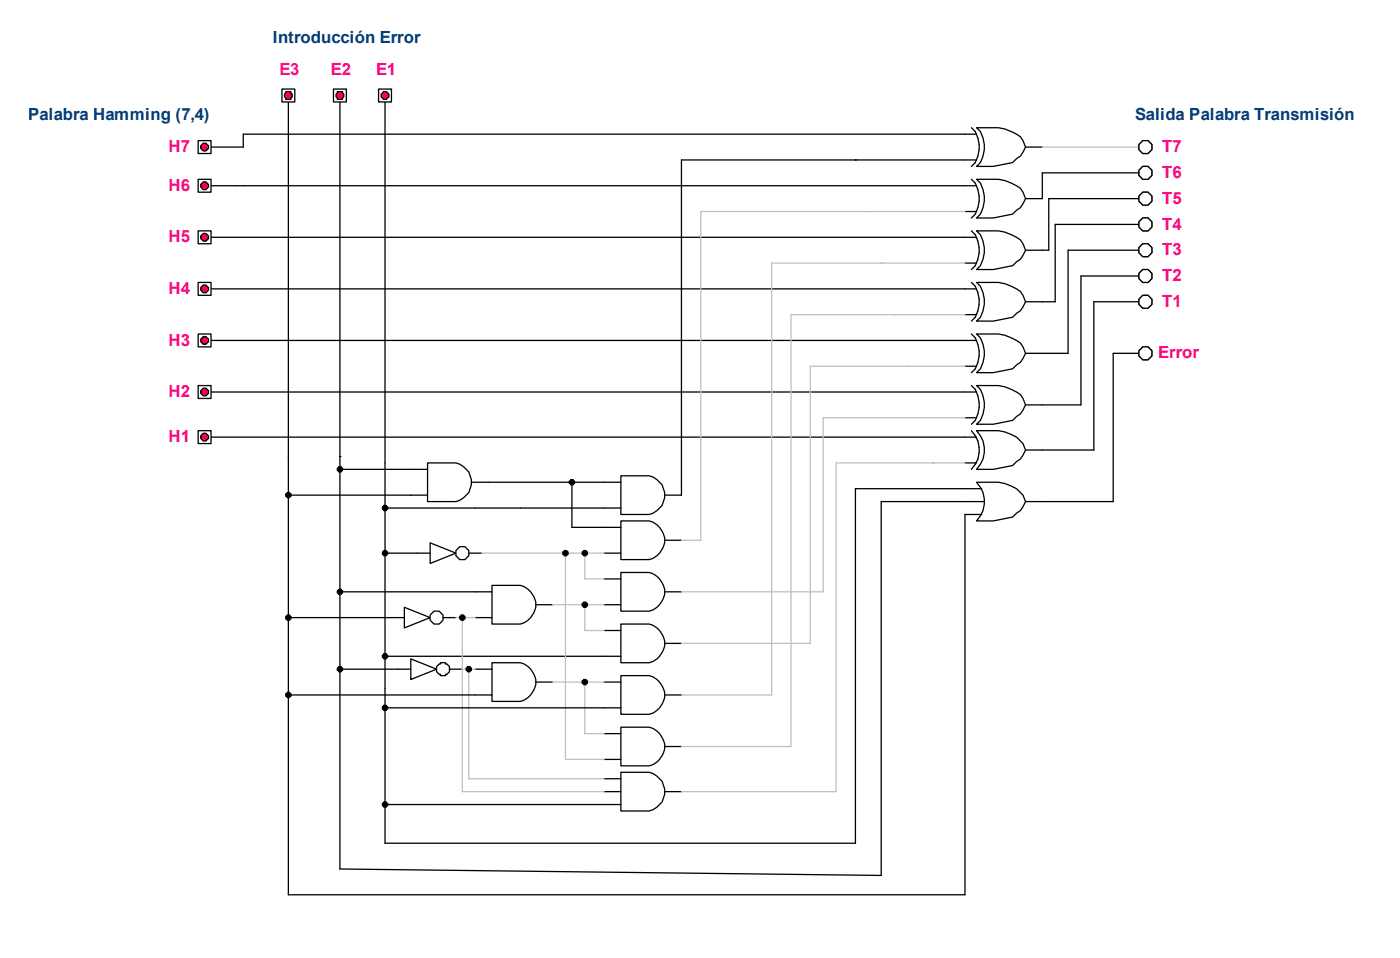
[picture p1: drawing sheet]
<svg xmlns="http://www.w3.org/2000/svg" width="92mm" height="63mm" viewBox="0 0 92 63" stroke-linecap="round" stroke-linejoin="round" font-family="sans-serif">
<path d="M64.2 8.4a4 4 0 0 1 2.6 .4l.2 .2 .4 .7-.4 .6-.5 .4-1.2 .2h-1.1a1.82 1.82 0 0 0 0-2.5z" fill-rule="evenodd" fill="#fff" stroke="#000" stroke-width=".08"/>
<path d="M63.4 10.5h.8M63.4 8.8h.8M63.8 8.4a1.82 1.82 0 0 1 0 2.5M67.4 9.7h1.1" fill="none" stroke="#000" stroke-width=".08"/>
<path d="M64.2 11.8a4 4 0 0 1 2.6 .4l.2 .2 .4 .6-.4 .6-.5 .5-1.2 .2h-1.1a1.82 1.82 0 0 0 0-2.5z" fill-rule="evenodd" fill="#fff" stroke="#000" stroke-width=".08"/>
<path d="M63.4 13.9h.8M63.4 12.2h.8M63.8 11.8a1.82 1.82 0 0 1 0 2.5M67.4 13h1.1" fill="none" stroke="#000" stroke-width=".08"/>
<path d="M64.2 15.2a4 4 0 0 1 2.6 .4l.2 .2 .4 .6-.4 .6-.5 .4-1.2 .3h-1.1a1.82 1.82 0 0 0 0-2.5z" fill-rule="evenodd" fill="#fff" stroke="#000" stroke-width=".08"/>
<path d="M63.4 17.3h.8M63.4 15.6h.8M63.8 15.2a1.82 1.82 0 0 1 0 2.5M67.4 16.4h1.1" fill="none" stroke="#000" stroke-width=".08"/>
<path d="M64.2 18.5a4 4 0 0 1 2.6 .5l.2 .1 .4 .7-.4 .6-.5 .4-1.2 .3h-1.1a1.82 1.82 0 0 0 0-2.6z" fill-rule="evenodd" fill="#fff" stroke="#000" stroke-width=".08"/>
<path d="M63.4 19h.8M63.8 18.5a1.82 1.82 0 0 1 0 2.6M67.4 19.8h1.1M63.4 20.7h.8" fill="none" stroke="#000" stroke-width=".08"/>
<path d="M64.2 21.9a4 4 0 0 1 2.6 .5l.2 .1 .4 .7-.4 .6-.5 .4-1.2 .3h-1.1a1.82 1.82 0 0 0 0-2.6z" fill-rule="evenodd" fill="#fff" stroke="#000" stroke-width=".08"/>
<path d="M63.4 24.1h.8M63.4 22.4h.8M63.8 21.9a1.82 1.82 0 0 1 0 2.6M67.4 23.2h1.1" fill="none" stroke="#000" stroke-width=".08"/>
<path d="M64.2 25.3a4 4 0 0 1 2.6 .4l.2 .2 .4 .7-.4 .6-.5 .4-1.2 .3h-1.1a1.82 1.82 0 0 0 0-2.6z" fill-rule="evenodd" fill="#fff" stroke="#000" stroke-width=".08"/>
<path d="M63.4 27.4h.8M63.4 25.7h.8M63.8 25.3a1.82 1.82 0 0 1 0 2.6M67.4 26.6h1.1" fill="none" stroke="#000" stroke-width=".08"/>
<path d="M64.2 28.3a4 4 0 0 1 2.6 .4l.4 .4 .2 .5-.4 .5-.5 .5-1.2 .2h-1.1a1.82 1.82 0 0 0 0-2.5z" fill-rule="evenodd" fill="#fff" stroke="#000" stroke-width=".08"/>
<path d="M63.4 30.4h.8M63.4 28.7h.8M63.8 28.3a1.82 1.82 0 0 1 0 2.5M67.4 29.6h1.1" fill="none" stroke="#000" stroke-width=".08"/>
<path d="M28.1 30.4h1.6a1.27 1.27 0 0 1 1.3 1.3 1.27 1.27 0 0 1-1.3 1.2h-1.6z" fill-rule="evenodd" fill="#fff" stroke="#000" stroke-width=".08"/>
<path d="M27 32.5h1.1M27 30.8h1.1M31 31.7h1.1" fill="none" stroke="#000" stroke-width=".08"/>
<path d="M40.8 31.2h1.6a1.27 1.27 0 0 1 1.3 1.3 1.27 1.27 0 0 1-1.3 1.3h-1.6z" fill-rule="evenodd" fill="#fff" stroke="#000" stroke-width=".08"/>
<path d="M39.7 33.4h1.1M39.7 31.7h1.1M43.7 32.5h1.1" fill="none" stroke="#000" stroke-width=".08"/>
<path d="M40.8 34.2h1.6a1.27 1.27 0 0 1 1.3 1.3 1.27 1.27 0 0 1-1.3 1.3h-1.6z" fill-rule="evenodd" fill="#fff" stroke="#000" stroke-width=".08"/>
<path d="M39.7 36.3h1.1M39.7 34.6h1.1M43.7 35.5h1.1" fill="none" stroke="#000" stroke-width=".08"/>
<g fill="#fff" stroke="#000" stroke-width=".08">
<path d="M28.3 35.7l1.7 .6-1.7 .7z"/>
<circle cx="30.4" cy="36.3" r=".43"/>
</g>
<path d="M27.4 36.3h.9M30.8 36.3h.8" fill="none" stroke="#000" stroke-width=".08"/>
<path d="M40.8 37.6h1.6a1.27 1.27 0 0 1 1.3 1.3 1.27 1.27 0 0 1-1.3 1.2h-1.6z" fill-rule="evenodd" fill="#fff" stroke="#000" stroke-width=".08"/>
<path d="M39.7 39.7h1.1M39.7 38h1.1M43.7 38.9h1.1" fill="none" stroke="#000" stroke-width=".08"/>
<path d="M32.3 43.5h1.6a1.27 1.27 0 0 1 1.3 1.3 1.27 1.27 0 0 1-1.3 1.3h-1.6z" fill-rule="evenodd" fill="#fff" stroke="#000" stroke-width=".08"/>
<path d="M31.2 45.6h1.1M31.2 43.9h1.1M35.2 44.8h1.1" fill="none" stroke="#000" stroke-width=".08"/>
<path d="M32.3 38.4h1.6a1.27 1.27 0 0 1 1.3 1.3 1.27 1.27 0 0 1-1.3 1.3h-1.6z" fill-rule="evenodd" fill="#fff" stroke="#000" stroke-width=".08"/>
<path d="M31.2 38.9h1.1M35.2 39.7h1.1M31.2 40.6h1.1" fill="none" stroke="#000" stroke-width=".08"/>
<g fill="#fff" stroke="#000" stroke-width=".08">
<path d="M26.6 39.9l1.7 .7-1.7 .6z"/>
<circle cx="28.7" cy="40.6" r=".43"/>
</g>
<path d="M25.7 40.6h.9M29.1 40.6h.9" fill="none" stroke="#000" stroke-width=".08"/>
<g fill="#fff" stroke="#000" stroke-width=".08">
<path d="M27 43.3l1.7 .6-1.7 .7z"/>
<path d="M28.8 43.7a.42 .42 0 0 1 .4-.2 .42 .42 0 0 1 .3 .4 .47 .47 0 0 1-.6 .5v-.1a.36 .36 0 0 1-.1-.6z" fill-rule="evenodd"/>
</g>
<path d="M26.1 43.9h.9M29.5 43.9h.9" fill="none" stroke="#000" stroke-width=".08"/>
<path d="M40.8 44.4h1.6a1.27 1.27 0 0 1 1.3 1.2 1.27 1.27 0 0 1-1.3 1.3h-1.6z" fill-rule="evenodd" fill="#fff" stroke="#000" stroke-width=".08"/>
<path d="M39.7 46.5h1.1M39.7 44.8h1.1M43.7 45.6h1.1" fill="none" stroke="#000" stroke-width=".08"/>
<path d="M40.8 47.8h1.6a1.27 1.27 0 0 1 1.3 1.2 1.27 1.27 0 0 1-1.3 1.3h-1.6z" fill-rule="evenodd" fill="#fff" stroke="#000" stroke-width=".08"/>
<path d="M39.7 49.9h1.1M39.7 48.2h1.1M43.7 49h1.1" fill="none" stroke="#000" stroke-width=".08"/>
<path d="M40.8 41h1.6a1.27 1.27 0 0 1 1.3 1.3 1.27 1.27 0 0 1-1.3 1.2h-1.6z" fill-rule="evenodd" fill="#fff" stroke="#000" stroke-width=".08"/>
<path d="M39.7 43.1h1.1M39.7 41.4h1.1M43.7 42.3h1.1" fill="none" stroke="#000" stroke-width=".08"/>
<path d="M40.8 50.7h1.6a1.27 1.27 0 0 1 1.3 1.3 1.27 1.27 0 0 1-1.3 1.3h-1.6z" fill-rule="evenodd" fill="#fff" stroke="#000" stroke-width=".08"/>
<path d="M39.7 52.8h1.1M39.7 51.1h1.1M39.7 52h1.1M43.7 52h1.1" fill="none" stroke="#000" stroke-width=".08"/>
<path d="M64.2 31.7a4 4 0 0 1 2.6 .4l.4 .4 .2 .4-.4 .6-.5 .5-1.2 .2h-1.1a1.82 1.82 0 0 0 0-2.5z" fill-rule="evenodd" fill="#fff" stroke="#000" stroke-width=".08"/>
<g fill="none" stroke="#000" stroke-width=".08">
<path d="M13.4 12.2h50M13.4 15.6h50M13.4 19h50M18.9 6.3v52.5h44.5v-25h1.1M22.3 6.3v50.8l35.6 .4v-24.6h6.8M25.3 6.3v49.1h30.9v-23.3h8.3M56.2 10.5h.1M63.4 8.8h-47.4v.9h-2.6M63.4 10.5h-18.6v22M75.2 11.4h-6.7v1.6M75.2 13h-6.3v3.4h-.4M75.2 16.4h-5v6.8h-1.7"/>
<path d="M75.2 14.7h-5.9v5.1h-.8M75.2 19.8h-3.3v9.8h-3.4M75.2 18.1h-4.2v8.5h-2.5M13.4 28.7h50M13.4 25.7h50M13.4 22.4h50M18.9 32.5h.1M18.9 32.5h8.1M22.3 30h.1M22.3 30.8h4.7M22.3 38.9h8.9M25.3 33.4h.1"/>
<path d="M25.3 33.4h14.4M25.3 36.3h2.1M32.1 31.7h7.6M37.6 31.7v2.9h2.1M75.2 23.2h-2.1v9.7h-5.7M18.9 40.6h.1M18.9 45.6h.1M18.9 40.6h6.8M18.9 45.6h12.3M22.3 43.9h.1M22.3 43.9h3.8M25.3 46.5h.1"/>
<path d="M25.3 52.8h.1M25.3 43.1h14.4M25.3 46.5h14.4M25.3 52.8h14.4"/>
</g>
<g fill="none" stroke="#c0c0c0" stroke-width=".08">
<path d="M57.9 17.3h.1M63.4 17.3h-12.7v28.3h-5.9M63.4 13.9h-17.4v21.6h-1.2M68.5 9.7h6.7M31.6 36.3h8.1M36.3 39.7h3.4M37.1 36.3v13.6h2.6M38.4 36.3v1.7h1.3M38.4 39.7v1.7h1.3M58.7 20.7h.1M59.6 24.1h.1M61.3 30.4h.1"/>
<path d="M63.4 30.4h-8.5v21.6h-10.1M63.4 20.7h-11.4v28.3h-7.2M63.4 27.4h-9.3v11.5h-9.3M63.4 24.1h-10.2v18.2h-8.4M30 40.6h1.2M30.4 43.9h.8M30.4 40.6v11.4h9.3M30.8 43.9v7.2h8.9M36.3 44.8h3.4M38.4 44.8v3.4h1.3"/>
</g>
<g fill="#000" stroke="#000" stroke-width=".08">
<path d="M18.8 32.4l.1-.1a.18 .18 0 0 1 .2 .3 .18 .18 0 0 1-.2 .1z" fill-rule="evenodd"/>
<path d="M22.2 30.7h.1a.18 .18 0 0 1 .2 .2 .18 .18 0 0 1-.3 .1v-.1z" fill-rule="evenodd"/>
<path d="M22.2 38.8l.1-.1a.18 .18 0 0 1 .2 .2 .18 .18 0 0 1-.3 .1z" fill-rule="evenodd"/>
<path d="M25.1 33.3l.2-.1a.18 .18 0 0 1 .2 .2 .18 .18 0 0 1-.3 .1z" fill-rule="evenodd"/>
<path d="M25.1 36.2h.2a.18 .18 0 0 1 .2 .2 .18 .18 0 0 1-.3 .1z" fill-rule="evenodd"/>
<path d="M37 36.2h.1a.18 .18 0 0 1 .2 .2 .18 .18 0 0 1-.2 .1z" fill-rule="evenodd"/>
<path d="M37.4 31.6l.2-.1a.18 .18 0 0 1 .1 .2 .18 .18 0 0 1-.2 .1z" fill-rule="evenodd"/>
<path d="M38.2 36.2h.2a.18 .18 0 0 1 .2 .2 .18 .18 0 0 1-.3 .1z" fill-rule="evenodd"/>
<path d="M38.2 39.6l.2-.1a.18 .18 0 0 1 .2 .3 .18 .18 0 0 1-.3 .1z" fill-rule="evenodd"/>
<path d="M18.8 40.5l.1-.1a.18 .18 0 0 1 .2 .2 .18 .18 0 0 1-.2 .1z" fill-rule="evenodd"/>
<path d="M18.8 45.6l.1-.1a.18 .18 0 0 1 .2 .2 .18 .18 0 0 1-.2 .1z" fill-rule="evenodd"/>
<path d="M22.2 43.9l.1-.1a.18 .18 0 0 1 .2 .2 .18 .18 0 0 1-.3 .1z" fill-rule="evenodd"/>
<path d="M25.1 43l.2-.1a.18 .18 0 0 1 .2 .3 .18 .18 0 0 1-.3 .1z" fill-rule="evenodd"/>
<path d="M25.1 46.4l.2-.1a.18 .18 0 0 1 .2 .2 .18 .18 0 0 1-.3 .2z" fill-rule="evenodd"/>
<path d="M25.1 52.8l.2-.1a.18 .18 0 0 1 .2 .2 .18 .18 0 0 1-.3 .1z" fill-rule="evenodd"/>
<path d="M30.2 40.5l.2-.1a.18 .18 0 0 1 .1 .2 .18 .18 0 0 1-.2 .1z" fill-rule="evenodd"/>
<path d="M30.6 43.9l.2-.1a.18 .18 0 0 1 .2 .2 .18 .18 0 0 1-.3 .1z" fill-rule="evenodd"/>
<path d="M38.2 44.7l.2-.1a.18 .18 0 0 1 .2 .2 .18 .18 0 0 1-.3 .2z" fill-rule="evenodd"/>
</g>
<path d="M18.5 5.8h.9v.9h-.9z" fill-rule="evenodd" fill="#fff" stroke="#000" stroke-width=".08"/>
<path d="M18.8 6h.2a.28 .28 0 0 1 .2 .4 .28 .28 0 0 1-.4 .1l-.1-.1z" fill-rule="evenodd" fill="#f00" stroke="#000" stroke-width=".08"/>
<path d="M21.9 5.8h.9v.9h-.9z" fill-rule="evenodd" fill="#fff" stroke="#000" stroke-width=".08"/>
<path d="M22.2 6h.2a.28 .28 0 0 1 .2 .4 .28 .28 0 0 1-.4 .1l-.1-.1z" fill-rule="evenodd" fill="#f00" stroke="#000" stroke-width=".08"/>
<path d="M24.9 5.8h.8v.9h-.8z" fill-rule="evenodd" fill="#fff" stroke="#000" stroke-width=".08"/>
<circle cx="25.3" cy="6.3" r=".25" fill="#f00" stroke="#000" stroke-width=".08"/>
<path d="M13 9.2h.9v.9h-.9z" fill-rule="evenodd" fill="#fff" stroke="#000" stroke-width=".08"/>
<circle cx="13.4" cy="9.7" r=".25" fill="#f00" stroke="#000" stroke-width=".08"/>
<path d="M13 11.8h.9v.8h-.9z" fill-rule="evenodd" fill="#fff" stroke="#000" stroke-width=".08"/>
<circle cx="13.4" cy="12.2" r=".25" fill="#f00" stroke="#000" stroke-width=".08"/>
<path d="M13 15.2h.9v.8h-.9z" fill-rule="evenodd" fill="#fff" stroke="#000" stroke-width=".08"/>
<circle cx="13.4" cy="15.6" r=".25" fill="#f00" stroke="#000" stroke-width=".08"/>
<path d="M13 18.5h.9v.9h-.9z" fill-rule="evenodd" fill="#fff" stroke="#000" stroke-width=".08"/>
<circle cx="13.4" cy="19" r=".25" fill="#f00" stroke="#000" stroke-width=".08"/>
<path d="M13 21.9h.9v.9h-.9z" fill-rule="evenodd" fill="#fff" stroke="#000" stroke-width=".08"/>
<circle cx="13.4" cy="22.4" r=".25" fill="#f00" stroke="#000" stroke-width=".08"/>
<path d="M13 25.3h.9v.9h-.9z" fill-rule="evenodd" fill="#fff" stroke="#000" stroke-width=".08"/>
<circle cx="13.4" cy="25.8" r=".25" fill="#f00" stroke="#000" stroke-width=".08"/>
<path d="M13 28.3h.9v.8h-.9z" fill-rule="evenodd" fill="#fff" stroke="#000" stroke-width=".08"/>
<circle cx="13.4" cy="28.7" r=".25" fill="#f00" stroke="#000" stroke-width=".08"/>
<g fill="#fff" stroke="#000" stroke-width=".08">
<circle cx="75.2" cy="9.7" r=".43"/>
<circle cx="75.2" cy="11.4" r=".43"/>
<circle cx="75.2" cy="13.1" r=".43"/>
<circle cx="75.2" cy="14.8" r=".43"/>
<circle cx="75.2" cy="16.5" r=".43"/>
<circle cx="75.2" cy="18.1" r=".43"/>
<circle cx="75.2" cy="19.8" r=".43"/>
<circle cx="75.2" cy="23.2" r=".43"/>
</g>
<g font-size="1.1" fill="#004080">
<text x="17.9" y="2.8">Introducción Error</text>
<text x="1.8" y="7.9">Palabra Hamming (7,4)</text>
<text x="74.6" y="7.9">Salida Palabra Transmisión</text>
</g>
<g font-size="1.1" fill="#ff0080">
<text x="18.4" y="4.9">E3</text>
<text x="21.7" y="4.9">E2</text>
<text x="24.7" y="4.9">E1</text>
<text x="11.1" y="10">H7</text>
<text x="76.3" y="11.7">T6</text>
<text x="76.3" y="10">T7</text>
<text x="11.1" y="15.9">H5</text>
<text x="11.1" y="12.5">H6</text>
<text x="76.3" y="16.8">T3</text>
<text x="76.3" y="15.1">T4</text>
<text x="76.3" y="13.4">T5</text>
<text x="11.1" y="22.7">H3</text>
<text x="11.1" y="19.3">H4</text>
<text x="76.1" y="23.5">Error</text>
<text x="76.3" y="18.5">T2</text>
<text x="76.3" y="20.2">T1</text>
<text x="11.1" y="26.1">H2</text>
<text x="11.1" y="29">H1</text>
</g>
</svg>
